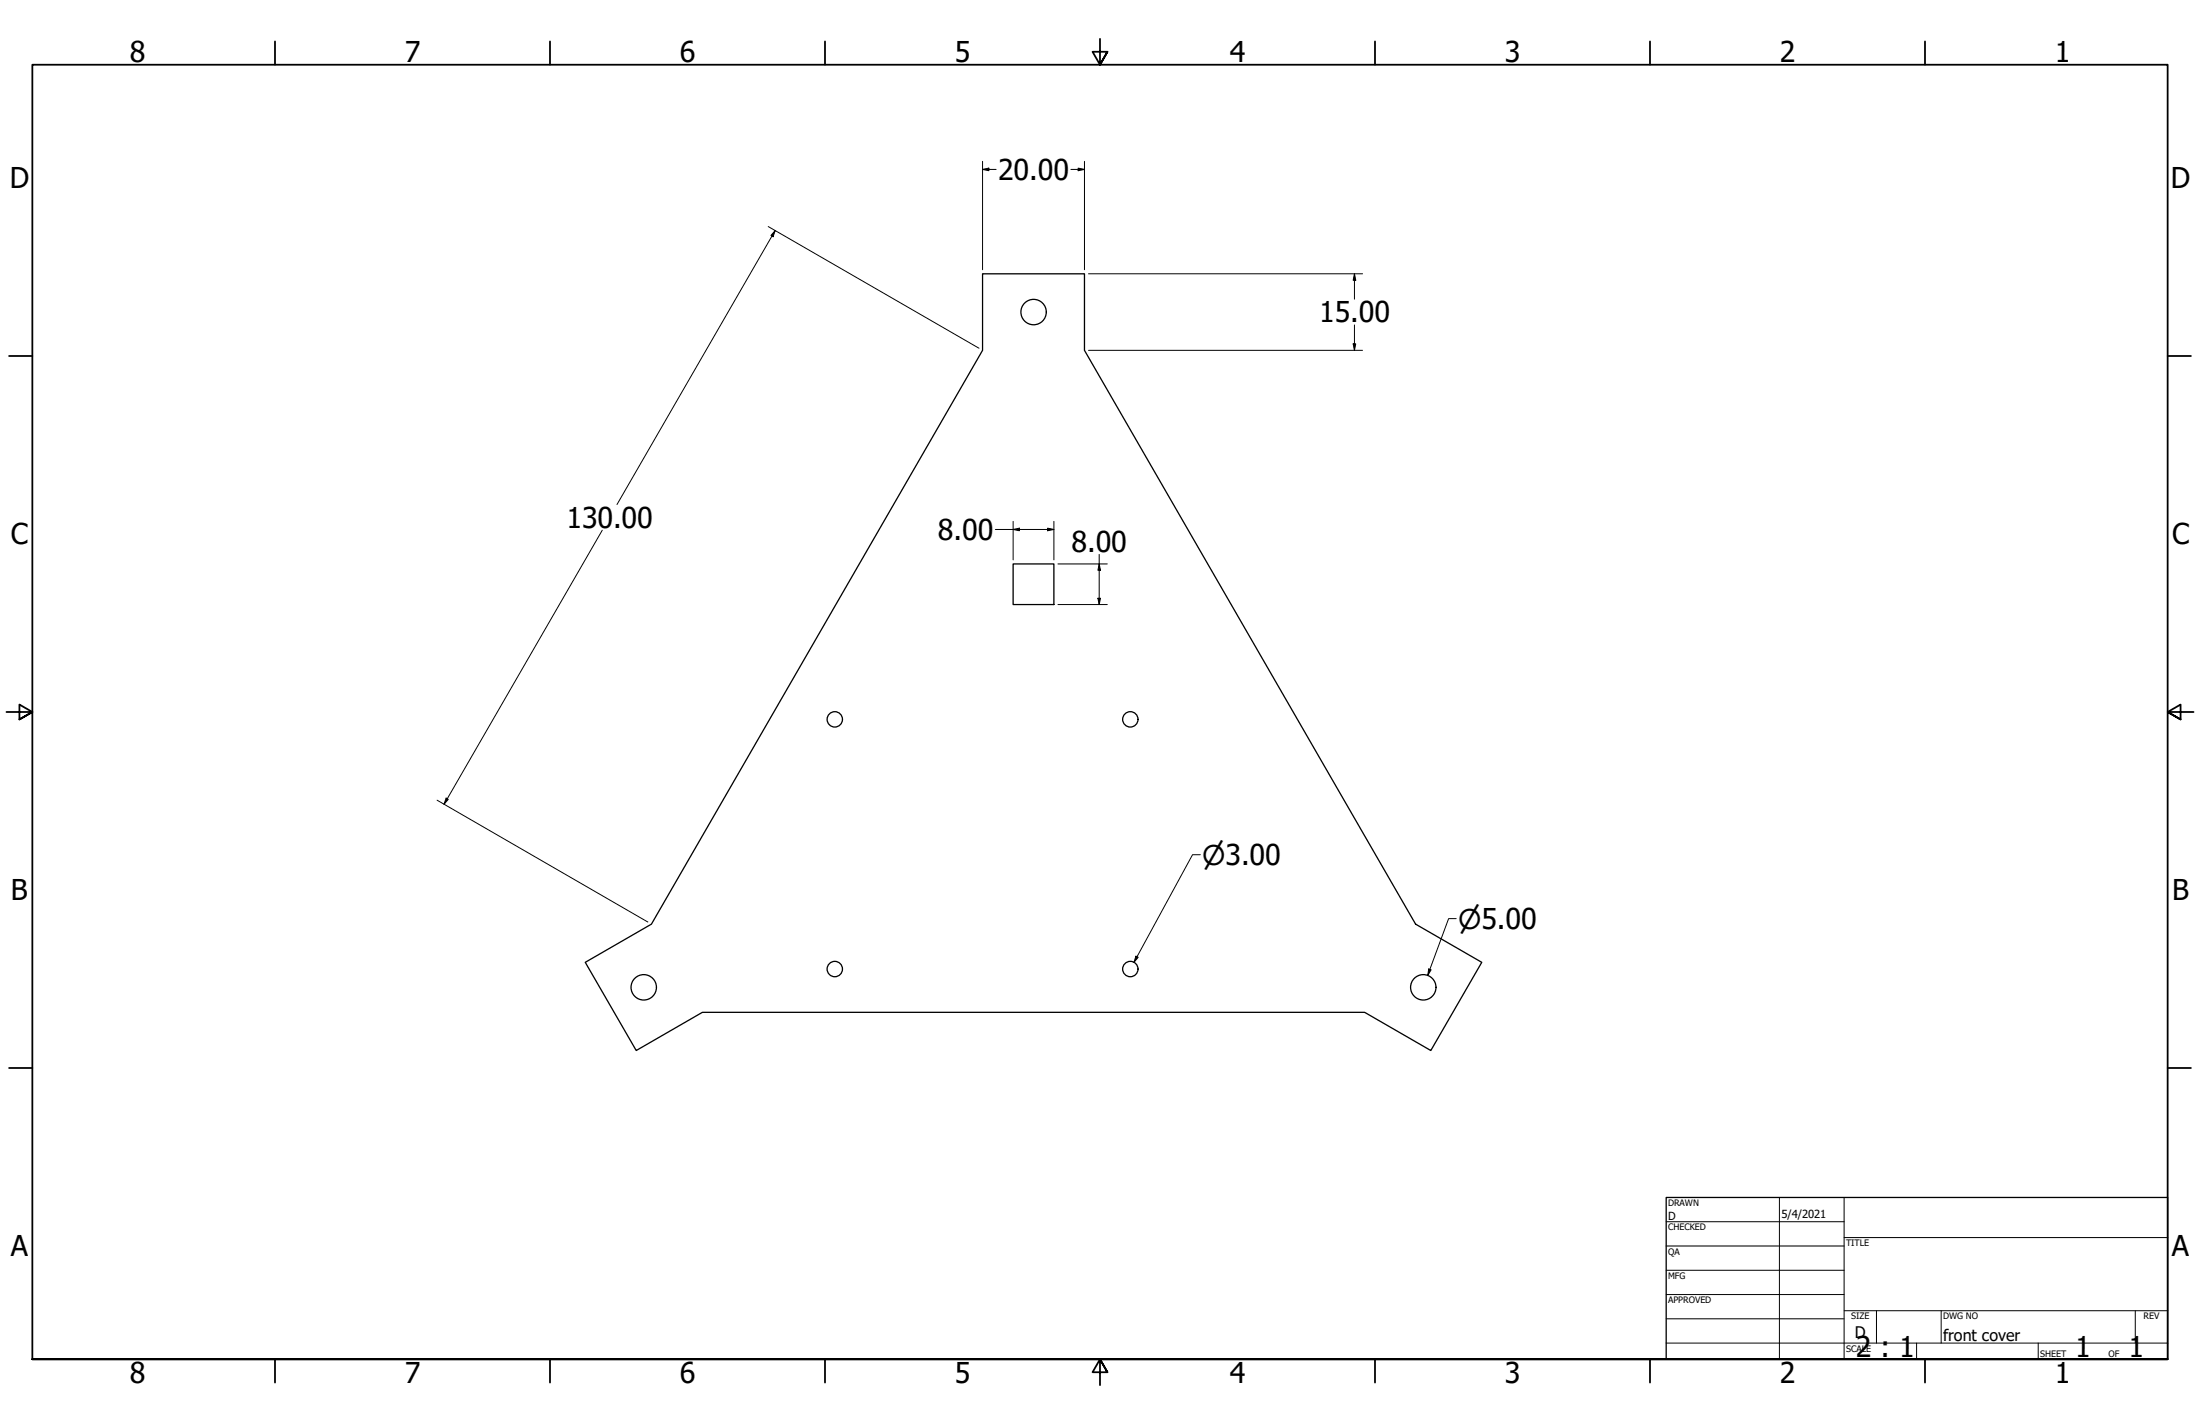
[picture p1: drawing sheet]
<svg xmlns="http://www.w3.org/2000/svg" width="864mm" height="559mm" viewBox="0 0 864 559" stroke-linecap="round" stroke-linejoin="round" font-family="sans-serif">
<!-- layer: Visible (ANSI) -->
<g fill="none" stroke="#000" stroke-width=".51">
<path d="M385.7 107.4h40v30.1l130 225.1 26 15-20 34.6-26-14.9h-260l-26 14.9-20-34.6 26-15 130-225.1zM397.7 221.3h16v15.9h-16z"/>
<circle cx="405.7" cy="122.5" r="5"/>
<circle cx="327.7" cy="282.3" r="3"/>
<circle cx="443.7" cy="282.3" r="3"/>
<circle cx="252.7" cy="387.4" r="5"/>
<circle cx="327.7" cy="380.3" r="3"/>
<circle cx="443.7" cy="380.3" r="3"/>
<circle cx="558.7" cy="387.4" r="5"/>
</g>
<!-- layer: Border (ANSI) -->
<g fill="none" stroke="#000" stroke-width=".7">
<path d="M107.9 16.3v9.1M215.9 16.3v9.1M323.8 16.3v9.1M431.8 15.2v10.2l-2.9-5.1h5.8l-2.9 5.1 2.9-5.1M539.8 16.3v9.1M647.7 16.3v9.1M755.6 16.3v9.1M3.6 139.7h9.1M850.9 139.7h9.1M2.5 279.4h10.2l-5.1-2.9v5.8l5.1-2.9-5.1 2.9M861.1 279.4h-10.2l5.1-2.9v5.8l-5.1-2.9 5.1 2.9M3.6 419.1h9.1"/>
<path d="M850.9 419.1h9.1M12.7 533.4v-508h838.2v508h-838.2h838.2M107.9 533.4v9.1M215.9 533.4v9.1M323.8 533.4v9.1M434.7 538.5l-2.9-5.1 2.9 5.1h-5.8l2.9-5.1v10.2M539.8 533.4v9.1M647.7 533.4v9.1M755.6 533.4v9.1"/>
</g>
<!-- layer: Title (ANSI) -->
<g fill="none" stroke="#000" stroke-width=".39">
<path d="M654 479.4h69.9M698.5 469.9v63.5M723.9 469.9v63.5M654 488.9h69.9M654 498.5h69.9M723.9 485.6h127M654 508h69.9M654 517.5h69.9M723.9 514.3h127M736.6 514.3v12.7M762 514.3v12.7M838.2 514.3v12.7"/>
<path d="M654 527h196.9M752.3 527v6.4M800.1 527v6.4"/>
</g>
<path d="M654 469.9h196.9v63.5h-196.9z" fill="none" stroke="#000" stroke-width=".51"/>
<!-- layer: Dimension (ANSI) -->
<g fill="none" stroke="#000" stroke-width=".39">
<path d="M385.7 66.5l2.5-.5v1zM385.7 66.5h5.3M385.7 63.3v42.6M420.4 66.5h5.3M423.2 66l2.5 .5-2.5 .5zM425.7 63.3v42.6M301.6 88.9l82.7 47.8M304.3 90.5l-.8 2.4-.9-.5zM304.3 90.5l-62.1 107.5M427.3 107.4h107.6M531.7 107.4l.5 2.6h-1zM531.7 107.4v10"/>
<path d="M427.3 137.5h107.6M531.2 134.9h1l-.5 2.6zM531.7 127.5v10M236.4 208.1l-62.1 107.5M390.7 207.8h23M397.7 207.8l2.5-.5v1zM397.7 204.6v15.1M411.2 207.3l2.5 .5-2.5 .5zM413.7 204.6v15.1M431.5 217.6v19.6M415.3 237.2h19.4M415.3 221.3h19.4"/>
<path d="M431 234.8h1l-.5 2.4zM431.5 221.3l.5 2.5h-1zM171.6 314l82.7 47.8M175.1 313.2l.9 .5-1.7 1.9zM471.2 335.4h-3.1l-23 42.2M445.9 375.2l.9 .5-1.7 1.9zM571.6 360.5h-3l-8.1 22.3M560.8 380.2l1 .4-1.3 2.2z"/>
</g>
<g fill="#000">
<path d="M385.7 66.5l2.5-.5v1z" fill-rule="evenodd"/>
<path d="M423.2 66l2.5 .5-2.5 .5z" fill-rule="evenodd"/>
<path d="M304.3 90.5l-.8 2.4-.9-.5z" fill-rule="evenodd"/>
<path d="M531.7 107.4l.5 2.6h-1z" fill-rule="evenodd"/>
<path d="M531.2 134.9h1l-.5 2.6z" fill-rule="evenodd"/>
<path d="M397.7 207.8l2.5-.5v1z" fill-rule="evenodd"/>
<path d="M411.2 207.3l2.5 .5-2.5 .5z" fill-rule="evenodd"/>
<path d="M431 234.8h1l-.5 2.4z" fill-rule="evenodd"/>
<path d="M431.5 221.3l.5 2.5h-1z" fill-rule="evenodd"/>
<path d="M175.1 313.2l.9 .5-1.7 1.9z" fill-rule="evenodd"/>
<path d="M445.9 375.2l.9 .5-1.7 1.9z" fill-rule="evenodd"/>
<path d="M560.8 380.2l1 .4-1.3 2.2z" fill-rule="evenodd"/>
</g>
<g font-size="11.2">
<text x="50.9" y="24.4">8</text>
<text x="158.9" y="24.4">7</text>
<text x="266.8" y="24.4">6</text>
<text x="374.8" y="24.4">5</text>
<text x="482.7" y="24.4">4</text>
<text x="590.7" y="24.4">3</text>
<text x="698.6" y="24.4">2</text>
<text x="806.6" y="24.4">1</text>
<text x="391.8" y="70.5">20.00</text>
<text x="3.8" y="73.9">D</text>
<text x="852.2" y="73.9">D</text>
<text x="517.8" y="126.5">15.00</text>
<text x="222.4" y="207.1">130.00</text>
<text x="4.3" y="213.6">C</text>
<text x="368.2" y="211.8">8.00</text>
<text x="852.6" y="213.6">C</text>
<text x="420.6" y="216.5">8.00</text>
<text x="4.3" y="353.3">B</text>
<text x="852.7" y="353.3">B</text>
<text x="4.2" y="493">A</text>
<text x="852.6" y="493">A</text>
<text x="728.5" y="532.6">2 : 1</text>
<text x="814.6" y="532.6">1</text>
<text x="835.5" y="532.6">1</text>
<text x="50.9" y="542.5">8</text>
<text x="158.9" y="542.5">7</text>
<text x="266.8" y="542.5">6</text>
<text x="374.8" y="542.5">5</text>
<text x="482.7" y="542.5">4</text>
<text x="590.7" y="542.5">3</text>
<text x="698.6" y="542.5">2</text>
<text x="806.6" y="542.5">1</text>
</g>
<g font-size="10.7">
<text x="471.9" y="339.3">⌀3.00</text>
<text x="572.4" y="364.4">⌀5.00</text>
</g>
<g font-size="6.3">
<text x="728.1" y="524.9">D</text>
<text x="762.8" y="526.2">front cover</text>
</g>
<g font-size="4.4">
<text x="654.8" y="478.7">D</text>
<text x="699.3" y="478">5/4/2021</text>
</g>
<g font-size="3.5">
<text x="654.8" y="473.2">DRAWN</text>
<text x="654.8" y="482.8">CHECKED</text>
<text x="724.7" y="488.9">TITLE</text>
<text x="654.8" y="492.3">QA</text>
<text x="654.8" y="501.8">MFG</text>
<text x="654.8" y="511.4">APPROVED</text>
<text x="726.7" y="517.7">SIZE</text>
<text x="762.8" y="517.7">DWG NO</text>
<text x="841.4" y="517.7">REV</text>
<text x="724.7" y="530.4">SCALE</text>
<text x="800.9" y="532.6">SHEET</text>
<text x="827.7" y="532.6">OF</text>
</g>
</svg>
